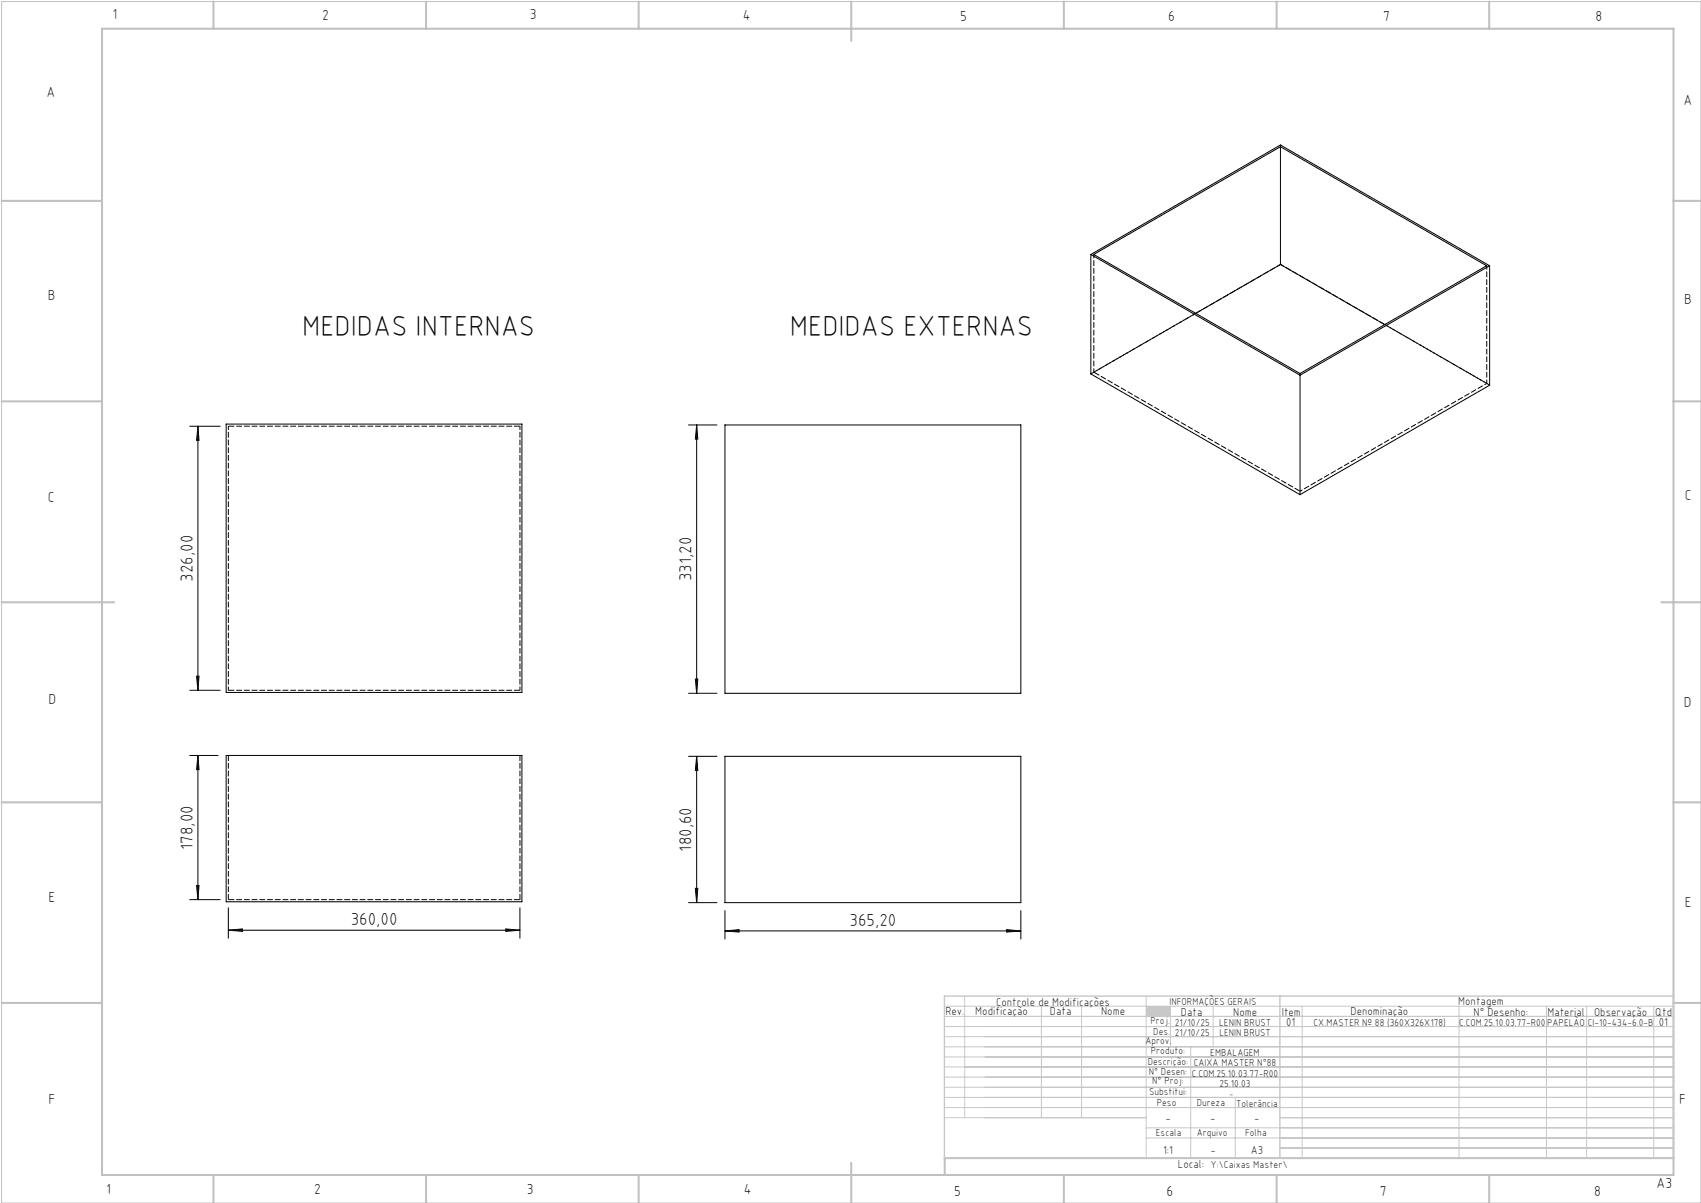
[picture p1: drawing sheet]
<svg xmlns="http://www.w3.org/2000/svg" width="420mm" height="297mm" viewBox="0 0 420 297" stroke-linecap="round" stroke-linejoin="round" font-family="sans-serif">
<path d="M.4 .4h419.6v296.6h-419.6z" fill="none" stroke="#c0c0c0" stroke-width=".25"/>
<g fill="none" stroke="#c0c0c0" stroke-width=".5">
<path d="M25.2 7.1h388v283h-388zM52.7 .4v6.7M105.2 .4v6.7M157.7 .4v6.7M210.2 .4v9.7M262.7 .4v6.7M315.2 .4v6.7M367.7 .4v6.7M.4 49.6h24.8M413.2 49.6h6.8M.4 99.1h24.8M413.2 99.1h6.8"/>
<path d="M.4 148.7h27.8M410.2 148.7h9.8M.4 198.1h24.8M413.2 198.1h6.8M.4 247.6h24.8M413.2 247.6h6.8M52.7 290.1v6.9M105.2 290.1v6.9M157.7 290.1v6.9M210.2 287.1v9.9M262.7 290.1v6.9M315.2 290.1v6.9"/>
<path d="M367.7 290.1v6.9M413.2 285.9h-179.9v4.2"/>
</g>
<g fill="none" stroke="#c3c8d2" stroke-width=".25">
<path d="M233.2 250.9h180M233.2 248.4h180M233.2 253.4h180M233.2 255.9h180M233.2 258.4h180M238.2 245.9v30M257.1 248.4v27.5M267.1 248.4v27.5M283 245.9v40M289 248.4v10M294 258.4v27.5M299.5 248.4v10"/>
<path d="M321.5 248.4v37.5M360.3 248.4v37.5M381.8 248.4v37.5M391.8 248.4v37.5M408.3 248.4v37.5M233.2 260.9h180M233.2 263.4h180M233.2 265.9h180M233.2 268.4h180M233.2 270.9h180M233.2 273.4h180M233.2 275.9h49.8"/>
<path d="M283 278.4h130.2M305 270.9v15M316 275.9h97.2M283 280.9h130.2M316 283.4h97.2"/>
</g>
<path d="M233.2 245.9h180v40h-180zM316 245.9v40" fill="none" stroke="#c3c8d2" stroke-width=".35"/>
<path d="M283 248.4h6v2.5h-6z" fill-rule="evenodd" fill="#c3c8d2"/>
<g fill="none" stroke="#000" stroke-width=".25">
<path d="M316.2 36.2v29.1M269.3 62.8v29.5l51.7 29.8M269.3 62.8l51.7 29.8M269.3 62.8l46.9-27 51.6 29.8M270.1 62.8l46.1-26.6 50.9 29.4-46.1 26.6zM316.2 65.3l25.7 14.8M316.2 65.3l-21 12.1M367.8 65.6l-46.8 27M367.8 65.6v29.5l-46.8 27M321 92.6v29.5M46.8 105.2h7.6M48.9 105.2l.2 3.5h-.6z"/>
<path d="M48.9 105.2v65.2M55.8 104.7h73.1v66.3h-73.1zM170 104.9h7M172 104.9l.3 3.5h-.6zM172 104.9v66.3M179 104.9h73.1v66.3h-73.1zM46.8 170.4h7.6M48.5 166.9h.6l-.2 3.5zM170 171.2h7M171.7 167.6h.6l-.3 3.6zM46.8 186.5h7M48.9 186.5l.2 3.5h-.6z"/>
<path d="M48.9 186.5v35.6M55.8 186.5h73.1v36.1h-73.1zM170 186.7h7M172 186.7l.3 3.5h-.6zM172 186.7v36.1M179 186.7h73.1v36.1h-73.1zM48.5 218.6h.6l-.2 3.5zM171.7 219.3h.6l-.3 3.5zM46.8 222.1h7.6M56.4 229.7l3.5-.4v.6zM56.4 224.1v7.5M56.4 229.7h72"/>
<path d="M124.9 229.3l3.5 .4-3.5 .2zM128.4 224.1v7.5M170 222.8h7M179 229.8l3.5-.3v.6zM179 224.8v7M179 229.8h73.1M248.5 229.5l3.6 .3-3.6 .3zM252.1 224.8v7"/>
</g>
<g fill="#000">
<path d="M48.5 166.9h.6l-.2 3.5zM48.9 105.2l.2 3.5h-.6zM171.7 167.6h.6l-.3 3.6zM172 104.9l.3 3.5h-.6z"/>
<path d="M48.9 186.5l.2 3.5h-.6zM48.5 218.6h.6l-.2 3.5zM172 186.7l.3 3.5h-.6zM171.7 219.3h.6l-.3 3.5z"/>
<path d="M56.4 229.7l3.5-.4v.6zM124.9 229.3l3.5 .4-3.5 .2zM179 229.8l3.5-.3v.6zM248.5 229.5l3.6 .3-3.6 .3z"/>
</g>
<path d="M316.2 35.8v.4M316.2 65.3h.1M321 92.2v.4M56.4 186.5v35.6M128.4 186.5v35.6" fill="none" stroke="#000" stroke-width=".25" stroke-dasharray="1.3 .6"/>
<path d="M56.4 105.2h72M128.4 170.4h-72M56.4 222.1h72" fill="none" stroke="#000" stroke-width=".25" stroke-dasharray="1.3 .6" stroke-dashoffset="-.1"/>
<path d="M270.1 62.8v29.1M295.3 77.4l-25.2 14.5M367.1 65.6v29.1M367.1 94.7l-25.2-14.6M128.4 105.2v65.2M56.4 170.4v-65.2" fill="none" stroke="#000" stroke-width=".25" stroke-dasharray="1.3 .6" stroke-dashoffset=".4"/>
<path d="M270.1 91.9l50.9 29.4" fill="none" stroke="#000" stroke-width=".25" stroke-dasharray="1.3 .6" stroke-dashoffset="-.2"/>
<path d="M321 121.3l46.1-26.6" fill="none" stroke="#000" stroke-width=".25" stroke-dasharray="1.3 .6" stroke-dashoffset=".7"/>
<path d="M316.2 65.3l-46.9 27M367.8 95.1l-51.6-29.8" fill="none" stroke="#000" stroke-width=".25" stroke-dasharray="1.3 .6" stroke-dashoffset=".3"/>
<g font-size="7.1">
<text x="74.6" y="82.9">MEDIDAS INTERNAS</text>
<text x="195" y="82.9">MEDIDAS EXTERNAS</text>
</g>
<g font-size="4.3">
<text x="47.6" y="143.6" transform="rotate(-90 47.6 143.6)">326,00</text>
<text x="170.7" y="143.5" transform="rotate(-90 170.7 143.5)">331,20</text>
<text x="47.6" y="209.8" transform="rotate(-90 47.6 209.8)">178,00</text>
<text x="170.7" y="210.2" transform="rotate(-90 170.7 210.2)">180,60</text>
<text x="86.6" y="228.3">360,00</text>
<text x="209.8" y="228.5">365,20</text>
</g>
<g font-size="3.6">
<text x="27.8" y="4.8">1</text>
<text x="79.5" y="4.9">2</text>
<text x="130.8" y="4.8">3</text>
<text x="183.4" y="4.9">4</text>
<text x="237.1" y="5.1">5</text>
<text x="288.4" y="5.2">6</text>
<text x="341.5" y="5.1">7</text>
<text x="394" y="5.2">8</text>
<text x="11.5" y="24">A</text>
<text x="415.7" y="25.8">A</text>
<text x="11.8" y="74.1">B</text>
<text x="415.8" y="75.1">B</text>
<text x="11.8" y="124">C</text>
<text x="416" y="123.5">C</text>
<text x="12" y="173.7">D</text>
<text x="415.8" y="174.7">D</text>
<text x="12" y="222.6">E</text>
<text x="416" y="223.9">E</text>
<text x="12" y="272.6">F</text>
<text x="414.6" y="272.6">F</text>
<text x="409" y="293.3">A3</text>
<text x="26.2" y="294.8">1</text>
<text x="77.6" y="294.8">2</text>
<text x="130.1" y="294.8">3</text>
<text x="183.7" y="294.7">4</text>
<text x="235.6" y="295.2">5</text>
<text x="288" y="295.2">6</text>
<text x="340.7" y="295.2">7</text>
<text x="393.6" y="295.2">8</text>
</g>
<g font-size="2.9">
<text x="240.8" y="250.6">Modificação</text>
<text x="259.2" y="250.6">Data</text>
<text x="271.9" y="250.6">Nome</text>
<text x="290.9" y="288.4">Local:</text>
</g>
<g font-size="2.8">
<text x="233.4" y="250.6">Rev.</text>
<text x="246" y="248.4">Controle de Modificações</text>
<text x="291.6" y="250.8">Data</text>
<text x="304.5" y="250.8">Nome</text>
<text x="316.5" y="250.9">Item</text>
<text x="333.5" y="250.5">Denominação</text>
<text x="360.1" y="248.2">Montagem</text>
<text x="363.9" y="250.8">N° Desenho:</text>
<text x="382.1" y="250.8">Material</text>
<text x="393.6" y="250.8">Observação</text>
<text x="408.7" y="250.9">Qtd</text>
<text x="317.6" y="253.3">01</text>
<text x="409.6" y="253.3">01</text>
<text x="287.7" y="276.9">-</text>
<text x="298.8" y="276.9">-</text>
<text x="309.7" y="276.9">-</text>
<text x="287.2" y="284.8">1:1</text>
<text x="298.9" y="284.8">-</text>
<text x="308.8" y="284.8">A3</text>
</g>
<g font-size="2.5">
<text x="288.7" y="248.2">INFORMAÇÕES GERAIS</text>
<text x="282.8" y="257.8">Aprov.</text>
<text x="284.1" y="252.9">Proj.</text>
<text x="284.8" y="255.4">Des.</text>
<text x="290.1" y="255.8">21/10/25</text>
<text x="290.1" y="253.3">21/10/25</text>
<text x="301" y="253.3">LENIN BRUST</text>
<text x="301.1" y="255.8">LENIN BRUST</text>
<text x="324.3" y="253.3">CX.MASTER Nº 88 (360X326X178)</text>
<text x="360.3" y="253.3">C.COM.25.10.03.77-R00</text>
<text x="382" y="253.3">PAPELÃO</text>
<text x="392" y="253.3">CI-10-434-6.0-B</text>
<text x="283.4" y="262.9">Descrição:</text>
<text x="284.2" y="260.3">Produto:</text>
<text x="294.7" y="263.3">CAIXA MASTER N°88</text>
<text x="298.8" y="260.7">EMBALAGEM</text>
<text x="283.7" y="265.4">N° Desen:</text>
<text x="284.5" y="267.7">N° Proj:</text>
<text x="294.3" y="265.9">C.COM.25.10.03.77-R00</text>
<text x="301.1" y="268.3">25.10.03</text>
<text x="283.7" y="270.4">Substitui:</text>
<text x="285.6" y="273">Peso</text>
<text x="295.5" y="273">Dureza</text>
<text x="305.2" y="273.3">Tolerância</text>
<text x="285.4" y="280.4">Escala</text>
<text x="295.5" y="280.4">Arquivo</text>
<text x="307.5" y="280.4">Folha</text>
<text x="298.9" y="288.4">Y:\Caixas Master\</text>
</g>
<text font-size="2.1" x="303.5" y="270.9">-</text>
</svg>
